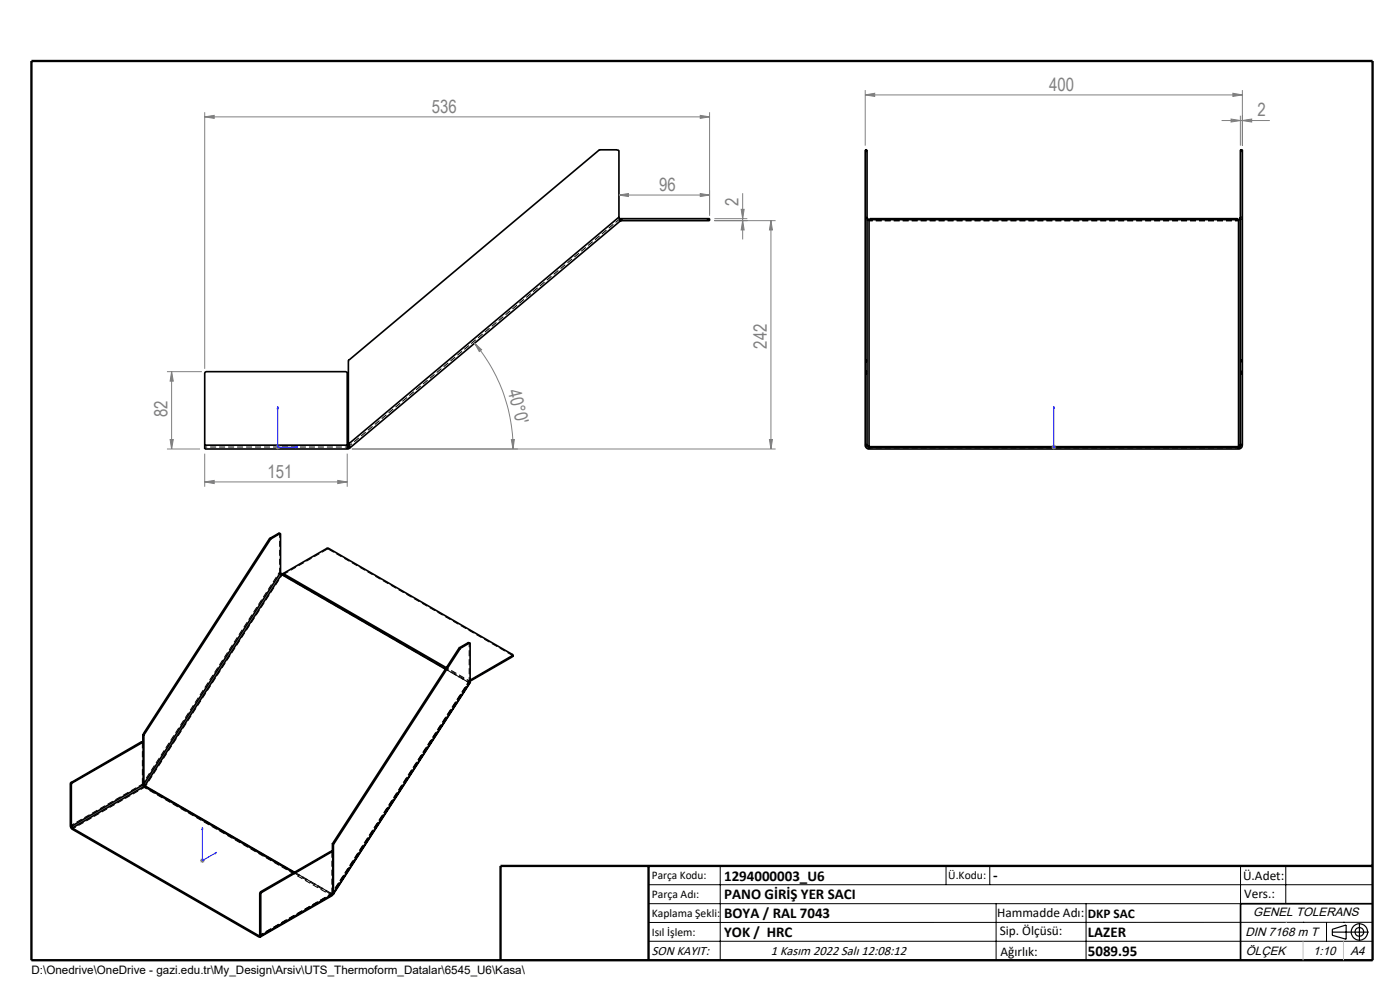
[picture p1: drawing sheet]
<svg xmlns="http://www.w3.org/2000/svg" width="297mm" height="210mm" viewBox="0 0 297 210" stroke-linecap="round" stroke-linejoin="round" font-family="sans-serif">
<g fill="none" stroke="#000" stroke-width=".35">
<path d="M183.6 31.9h.3M183.6 31.9v44.5M183.9 31.9v44.5M263.1 31.9h.5M263.1 31.9v44.5M263.6 31.9v44.5M131.3 46.1l.3 .8M131.3 46.1v-14.1l-.4-.2h-3.8l-53.1 44.6-.1 17.8M131.3 46.1l-57.4 48.1M131.6 46.9l-57.4 48.2M131.8 46.4l-.3 .1M131.8 46.8l-.2 .1"/>
<path d="M131.8 46.4v.4M131.8 46.8h18.3M131.8 46.4h18.3M150.1 46.4h.4v.4h-.4M150.1 46.4v.4M183.9 46.1l.5 .5M184.4 46.6v48.6M184.4 46.6h78.3M184.5 46.6v-.2h78v.2M262.7 46.6v48.6M263.1 46.1l-.4 .5M183.6 78.8v.4"/>
<path d="M183.6 76.4v.3M183.6 78.8h.3M183.6 79.2h.3M183.6 76.7v2.1M183.6 79.2v15.2M183.6 76.7h.3M183.6 76.4h.3M183.9 78.8v.4M183.9 76.4v.3M183.9 76.7v2.1M183.9 79.2v15.2M263.1 78.8v.4"/>
<path d="M263.1 76.4v.3M263.1 78.8h.5M263.1 79.2h.5M263.1 76.7v2.1M263.1 79.2v15.2M263.1 76.7h.5M263.1 76.4h.5M263.6 78.8v.4M263.6 76.4v.3M263.6 76.7v2.1M263.6 79.2v15.2M43.4 94.4v-15.2l.3-.4 29.9 .1 .1 15.5"/>
<path d="M43.4 94.4v.8h30.3M43.4 94.4h30.3M73.7 94.4v.8M73.9 94.2l.3 .9M73.9 94.2v.5M73.9 94.7l-.2 .2M73.9 94.7l.3 .4M74.2 95.1l-.5 .1M183.6 94.4a.85 .85 0 0 0 .8 .8M183.6 94.4h.3M183.9 94.4l.1 .3 .4 .2h78.3l.4-.3v-.2M183.9 94.2l.2 .4 .3 .1h78.3l.4-.5"/>
<path d="M184.4 95.2h78.3M184.5 94.7v.2M262.5 94.7v.2M263.1 94.4h.5M263.6 94.4a.85 .85 0 0 1-.9 .8M57.1 114.3l-26.7 41.4M57.1 114.3l.3 .1M57.3 114.2l-.2 .1M57.3 114.2l.2 .1M57.4 114.4l-26.8 41.4M57.5 114.3l-.1 .1M59.1 113.1l.3 .1"/>
<path d="M59.1 113.1l.2 .1M59.1 113.1l-1.8 1.1M59.3 113.2l.2 .1v8.2M59.3 113.2l-1.8 1.1M59.5 121.5l.2 .4M59.5 121.5l-29 44.8M59.7 121.7l.1 .2M59.7 121.9l-29 44.8M59.7 121.9h.1M59.8 121.9l34.7 20M60.1 121.7l-.3 .2M60.1 121.7l9.3-5.4h.3l39.1 22.5-.1 .3"/>
<path d="M60.1 121.7l34.6 19.9M97.4 137.5l-26.8 41.4M97.4 137.5l.2 .1M97.5 137.4l-.1 .1M97.5 137.4l.2 .1M97.6 137.6l-26.8 41.4M97.7 137.5l-.1 .1M99.3 136.3l.4 .1M99.3 136.3l.2 .1M99.3 136.3l-1.8 1.1M99.5 136.4l.2 .1v8.2M99.5 136.4l-1.8 1.1"/>
<path d="M108.7 139.1l-9 5.2M108.7 139.1v.2M108.7 139.3l-9 5.2M108.8 139l-.1 .3M30 157.4l.3 .1M30 157.4l.2 .1M30 157.4l-14.9 8.6M30.2 157.5h.2v9M30.2 157.5l-14.9 8.6M30.3 155.9l.2 .1M30.3 155.9v1.6M30.4 155.7l-.1 .2"/>
<path d="M30.4 155.7l.2 .1M30.5 156v10.3M30.6 155.8l-.1 .2M99.7 144.7l-29 44.9M99.7 144.7l-29 44.8M14.9 175.2l.4 .7M14.9 166.3l.2 .1M14.9 175.2l.2 .1M14.9 166.3v8.9M15.1 166l-.2 .3M15.1 175.3l.2 .3M15.1 166.4v8.9"/>
<path d="M15.1 166l.2 .1M15.3 166.1l-.2 .3M15.3 175.9l39.6 22.8M15.3 175.6v.3M15.3 175.6l39.6 22.9M30.4 166.5l.2 .3M30.4 166.3l.3 .3M30.4 166.5l-15.3 8.8M30.4 166.2l.1 .1M30.5 166.3l.2 .4M30.6 166.8l-15.3 8.8M30.6 166.8l.1 .1"/>
<path d="M30.7 166.9l31.6 18.2M30.7 166.7h.1M30.7 166.7l.1 .1M30.8 166.7l-.1 .2M30.8 166.7l31.7 18.3M70.5 179.1v1.6l-.3-.1M70.5 179.1l.2 .1M70.6 178.9l-.1 .2M70.6 178.9l.2 .1M70.7 179.2v10.3M70.8 179l-.1 .2M54.9 198.5v.2"/>
<path d="M55.1 198.4l-.2 .1M55.1 189.5l.2 .1M55.1 198.4l.2 .1M55.1 189.5v8.9M55.3 189.2l-.2 .3M55.3 198.5l-.1 .2h-.3M55.3 189.6v8.9M55.3 189.2l.2 .1M55.5 189.3l-.2 .3M70.2 180.6l.2 .1M70.2 180.6l-14.9 8.6M70.4 180.7l.2 .1v8.9"/>
<path d="M70.4 180.7l-14.9 8.6M70.6 189.7l-.1 .3-15.3 8.7M70.6 189.7l-15.3 8.8M70.6 189.4l.1 .1M70.7 189.5l.1 .1-.2 .1M291.2 191.7h-28v12"/>
</g>
<path d="M131.3 46.6l-57.4 48.1M59.7 121.8l-.4-.5" fill="none" stroke="#000" stroke-width=".21" stroke-dasharray="1.3 .6" stroke-dashoffset=".3" stroke-linecap="butt"/>
<g fill="none" stroke="#000" stroke-width=".21" stroke-dasharray="1.3 .6" stroke-linecap="butt">
<path d="M183.6 32.2h.4M263.2 32.2h.4M131.3 46v.6M131.3 46.6l.3 .3M131.5 46.4l-.2 .2M184 46h-.4M184.4 46.9h.2M184.6 46.9v-.3M185 46.8v-.4M262.2 46.4v.4M262.6 46.9v-.3M262.8 46.9h-.2"/>
<path d="M263.2 46h.4M184 94.2h-.4M184.4 95h.2M184.6 94.8v.4M262.6 94.8v.4M262.8 95h-.2M263.2 94.2h.4M59.3 113.1v.1M59.3 113.2l.2 .1M69.3 116.3v.2M69.3 116.5h.4M69.7 116.5l39 22.5"/>
<path d="M69.7 116.5v-.2M59.5 121.4l-.2-.1M59.7 121.8l.2 .1M59.9 121.9h-.1M59.9 121.9l.1 .1M60 122l.1-.1M60 122l-.2-.1M60.1 121.9v-.3M99.5 136.3v.1M99.5 136.4l.2 .1M108.7 138.8v.2M108.7 139l.1 .2"/>
<path d="M30.1 157.3l.1 .2M30.2 157.5l.2 .1M30.2 157.5v8.8M99.3 144.7l-.1-.1M99.3 144.7l.2 .1M99.4 144.7l-.2-.1M99.5 144.8l-.1-.1M99.5 144.4l-.3 .2M99.5 144.6v-.2M99.5 144.6l-.1 .1M99.5 144.5l-.2 .2M99.5 144.5l.2 .1"/>
<path d="M99.7 144.2l-.2 .2M99.7 144.5l-.2 .1M99.8 144.8h-.3M30.3 166.1l.1 .1M30.4 166.2l-.1-.1M30.4 166.5l-.2-.2M30.6 166.8v.2M30.6 167l.1 .1M30.7 166.6l.2 .2M30.7 166.9v.2M30.7 166.6v-.1M30.8 166.7l.1 .1"/>
<path d="M30.8 166.7l.2 .1M30.9 166.8h.1M31 166.8l-.3 .3M62.3 185.1l7.8 4.5M70.1 189.6l.1-.1M70.1 189.8l.3-.2M70.1 189.6v.2M70.2 189.7l-.1-.1M70.2 189.7v.2M70.2 189.9l-.1-.1M70.2 189.5l-7.7-4.5M70.2 189.5l.2 .1"/>
<path d="M70.3 189.5l.2-.2M70.3 189.5h-.1M70.3 189.5l.2 .1M70.3 180.6l.1 .1M70.4 189.5l-.2 .2M70.4 180.7l.2 .1M70.4 180.7v8.8M70.4 189.5l.2 .2M70.5 189.6l.1 .1M70.5 189.6h-.1M70.5 189.9h-.3M70.5 189.3l.1 .1"/>
</g>
<path d="M73.7 94.8h-30.3M60.1 121.9l39.4 22.7M99.4 144.7l-39.4-22.7M30.7 167.1l39.4 22.7M31 166.8l39.4 22.8" fill="none" stroke="#000" stroke-width=".21" stroke-dasharray="1.3 .6" stroke-dashoffset=".8" stroke-linecap="butt"/>
<path d="M184.6 46.8h78M262.6 46.9h-78M184.6 95h78M94.7 141.6l4.8 2.8" fill="none" stroke="#000" stroke-width=".21" stroke-dasharray="1.3 .6" stroke-dashoffset=".7" stroke-linecap="butt"/>
<path d="M184.4 46.9a.91 .91 0 0 1-.8-.9M263.6 46a.89 .89 0 0 1-.8 .9M183.6 94.2a.89 .89 0 0 0 .8 .8M262.8 95a.91 .91 0 0 0 .8-.8M99.3 144.7l-29 44.8M99.5 144.8l-29 44.8M30.3 166.1l29-44.8M30.9 166.8l29-44.9M70.5 189.5l29-44.9M70.5 189.3l29-44.8" fill="none" stroke="#000" stroke-width=".21" stroke-dasharray="1.3 .6" stroke-dashoffset=".6" stroke-linecap="butt"/>
<path d="M99.2 144.6l-4.7-2.7" fill="none" stroke="#000" stroke-width=".21" stroke-dasharray="1.3 .6" stroke-dashoffset="-.2" stroke-linecap="butt"/>
<path d="M59.3 113.2v8.1M99.5 136.4v8.1M14.9 175.2l15.3-8.9M15.3 175.9l15.3-8.9M30.6 167l-.4-.7M55.1 198.5l15.2-8.8M55.1 198.4l15.3-8.9M70.2 189.9l-15.3 8.8" fill="none" stroke="#000" stroke-width=".21" stroke-dasharray="1.3 .6" stroke-dashoffset=".4" stroke-linecap="butt"/>
<path d="M70.2 189.7l-15.1 8.7" fill="none" stroke="#000" stroke-width=".21" stroke-dasharray="1.3 .6" stroke-dashoffset=".5" stroke-linecap="butt"/>
<path d="M60.1 121.9l9.2-5.4M30.3 166.1v-8.6M70.5 189.3v-8.6" fill="none" stroke="#000" stroke-width=".21" stroke-dasharray="1.3 .6" stroke-dashoffset=".1" stroke-linecap="butt"/>
<g fill="none" stroke="#000" stroke-width=".25">
<path d="M282.6 197.7h7.8M282.6 197.1l3-.9v3l-3-.8zM288.4 195.8v3.8M106.2 203.7h185"/>
<circle cx="288.4" cy="197.7" r="1.74"/>
<circle cx="288.4" cy="197.7" r=".93"/>
</g>
<path d="M58.9 86.2l.1 .5h-.2zM58.9 86.2v8.7h4.3M62.8 94.7l.4 .2-.4 .1zM223.6 94.7v.3zM223.6 86.2v.5v-.5M223.6 94.9h.1M223.6 86.2v8.7M42.9 175.5v7.1l3.1-1.8M42.9 175.5l.1 .4h-.1zM45.7 180.9l.3-.1-.3 .3z" fill="none" stroke="#00f" stroke-width=".21"/>
<g fill="none" stroke="#808080" stroke-width=".21">
<path d="M183.6 19.1v11.8M261.5 19.8l2.1 .3-2.1 .4zM263.6 19.1v11.8M43.4 24.8l2-.3v.6zM43.4 23.8v54.4M43.4 24.8h107.1M148.6 24.5l1.9 .3-1.9 .3zM150.5 23.8v22M183.6 20.1l2-.3v.7zM183.6 20.1h80M259.2 25.6h10.2M261.2 25.3l1.9 .3-1.9 .3z"/>
<path d="M263.1 24.5v6.4M263.6 25.6l1.9-.3v.6zM131.3 41.4l2-.3v.6zM131.3 41.4h19.2M148.6 41.1l1.9 .3-1.9 .3zM151.6 46.8h12.9M151.6 46.4h6.9M157.2 44.4h.7l-.3 2zM157.6 46.8l.3 2h-.7zM157.6 41v9.8M163.5 46.8l.4 2h-.7zM163.5 46.8v48.4"/>
<path d="M35.4 78.8h7.4M36.4 78.8l.4 2h-.7zM36.4 78.8v16.4M100.7 72.8l1.5 1.4-.5 .4zM100.7 72.8a34.5 34.5 0 0 1 8.1 22.4M35.4 95.2h7M36.1 93.2h.7l-.4 2zM43.4 96.2v7M58.4 94.9h1M58.6 94.5l.7 .7M58.9 94.4v.9M59.3 94.5l-.7 .7"/>
<path d="M73.7 96.2v7M108.5 93.3l.6-.1-.3 2zM163.2 93.2h.7l-.4 2zM164.5 95.2h-89.9M223.1 94.9h.9M223.2 94.5l.7 .7M223.6 94.4v.9M223.9 94.5l-.7 .7M43.4 102.2l2-.3v.7zM43.4 102.2h30.3M71.6 101.9l2.1 .3-2.1 .4zM42.4 182.6h1.1"/>
<path d="M42.6 182.2l.7 .7M42.9 182.1v.9M43.3 182.2l-.7 .7"/>
</g>
<g fill="none" stroke="#000" stroke-width=".21">
<path d="M137.6 187.7h153.6M137.6 191.7h153.6M137.6 199.7h153.6M152.8 183.7v20M200.7 183.7v4M210 183.7v4M211.3 191.7v12M230.4 191.7v12M263.2 183.7v20M272.8 183.7v8M276.4 195.6h.1M281.4 195.6v4.1"/>
<path d="M285 195.6h.1M291.2 195.6l-153.6 .1"/>
</g>
<path d="M6.7 12.9h284.5v190.8h-284.5zM137.6 183.7v20M291.2 183.7h-185v20" fill="none" stroke="#000" stroke-width=".5"/>
<path d="M276.4 199.7v4M285 199.7v4" fill="none" stroke="#c0c0c0" stroke-width=".21"/>
<path d="M272.8 195.6h.1" fill="none" stroke="#c0c0c0" stroke-width=".25"/>
<g fill="#00f">
<path d="M62.8 94.7l.4 .2-.4 .1zM58.9 86.2l.1 .5h-.2z"/>
<path d="M223.6 94.7v.3zM223.6 86.2v.5z"/>
<path d="M45.7 180.9l.3-.1-.3 .3zM42.9 175.5l.1 .4h-.1z"/>
</g>
<g fill="#808080">
<path d="M108.5 93.3l.6-.1-.3 2zM100.7 72.8l1.5 1.4-.5 .4z"/>
<path d="M43.4 24.8l2-.3v.6zM148.6 24.5l1.9 .3-1.9 .3z"/>
<path d="M183.6 20.1l2-.3v.7zM261.5 19.8l2.1 .3-2.1 .4zM261.2 25.3l1.9 .3-1.9 .3zM263.6 25.6l1.9-.3v.6z"/>
<path d="M71.6 101.9l2.1 .3-2.1 .4zM43.4 102.2l2-.3v.7z"/>
<path d="M36.1 93.2h.7l-.4 2zM36.4 78.8l.4 2h-.7z"/>
<path d="M163.5 46.8l.4 2h-.7zM163.2 93.2h.7l-.4 2zM157.2 44.4h.7l-.3 2zM157.6 46.8l.3 2h-.7z"/>
<path d="M131.3 41.4l2-.3v.6zM148.6 41.1l1.9 .3-1.9 .3z"/>
</g>
<g font-size="3.9" fill="#808080">
<text x="91.6" y="23.9">536</text>
<text x="222.6" y="19.2">400</text>
<text x="266.7" y="24.7">2</text>
<text x="139.8" y="40.5">96</text>
<text x="156.7" y="43.6" transform="rotate(-90 156.7 43.6)">2</text>
<text x="162.7" y="74" transform="rotate(-90 162.7 74)">242</text>
<text x="107.7" y="82.9" transform="rotate(76 107.7 82.9)">40°0'</text>
<text x="35.6" y="88.5" transform="rotate(-90 35.6 88.5)">82</text>
<text x="56.7" y="101.4">151</text>
</g>
<g font-size="3.2">
<text x="153.6" y="186.8">1294000003_U6</text>
<text x="153.6" y="190.8">PANO GİRİŞ YER SACI</text>
<text x="210.7" y="186.6">-</text>
<text x="153.6" y="194.8">BOYA / RAL 7043</text>
<text x="153.6" y="198.8">YOK / HRC</text>
<text x="230.8" y="198.7">LAZER</text>
<text x="230.8" y="202.8">5089.95</text>
</g>
<g font-size="2.8">
<text x="263.7" y="186.7">Ü.Adet:</text>
<text x="263.9" y="190.5">Vers.:</text>
<text x="211.5" y="194.5">Hammadde Adı:</text>
<text x="230.8" y="194.7">DKP SAC</text>
<text x="138.3" y="202.6">SON KAYIT:</text>
<text x="163.6" y="202.6">1 Kasım 2022 Salı 12:08:12</text>
<text x="212.1" y="198.4">Sip. Ölçüsü:</text>
<text x="212.2" y="202.7">Ağırlık:</text>
</g>
<g font-size="2.6">
<text x="265.9" y="194.4">GENEL TOLERANS</text>
<text x="264.2" y="198.5">DIN 7168 m T</text>
<text x="264.3" y="202.6">ÖLÇEK</text>
<text x="278.5" y="202.6">1:10</text>
<text x="286.5" y="202.6">A4</text>
</g>
<g font-size="2.5">
<text x="138.3" y="186.4">Parça Kodu:</text>
<text x="138.3" y="190.5">Parça Adı:</text>
<text x="201.2" y="186.5">Ü.Kodu:</text>
<text x="138.3" y="194.5">Kaplama Şekli:</text>
<text x="138.3" y="198.6">Isıl İşlem:</text>
<text x="6.7" y="206.7">D:\Onedrive\OneDrive - gazi.edu.tr\My_Design\Arsiv\UTS_Thermoform_Datalar\6545_U6\Kasa\</text>
</g>
</svg>
